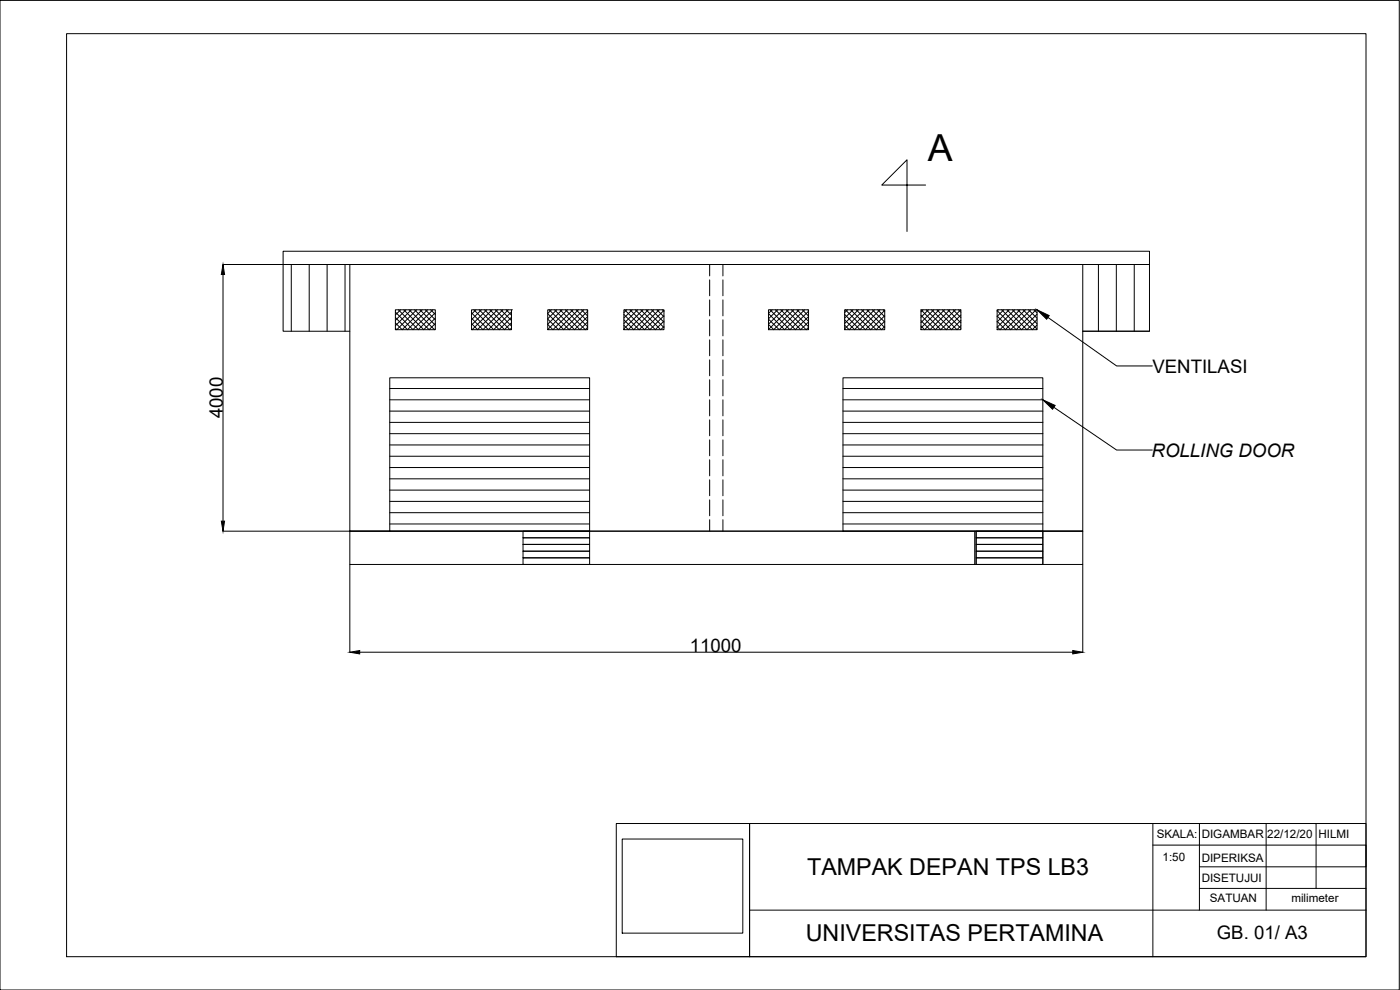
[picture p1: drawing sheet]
<svg xmlns="http://www.w3.org/2000/svg" width="420mm" height="297mm" viewBox="0 0 420 297" stroke-linecap="round" stroke-linejoin="round" font-family="sans-serif">
<!-- layer: 0 -->
<g fill="none" stroke="#000" stroke-width=".3">
<path d="M0 .1h419.9v296.9h-419.9zM20 10.1h390v276.9h-390zM277.8 55.5h-13.2l7.6-7.6v21.6M66.9 79.4h38M85 75.4h260v4h-260zM87.4 79.4v20M92.8 79.4v20M98.2 79.4v20M103.5 79.4v20M105 79.4h220v80h-220zM213 79.4v3.4M217 79.4v3.4"/>
<path d="M329.6 79.4v20M335 79.4v20M340.4 79.4v20M66.9 82.4v74M105 99.4h-20v-20h260v20h-20h20M118.7 92.9h11.9v6h-11.9zM119.5 92.9l6.1 6M120.2 92.9l-1.5 1.6M121.2 92.9l6 6 3.4-3.5M121.8 92.9l-3.1 3.2M122.8 92.9l6 6 1.8-1.8M123.4 92.9l-4.7 4.8"/>
<path d="M124.4 92.9l6 6 .2-.2M125.1 92.9l-6 6-.4-.4M126 92.9l4.6 4.7M126.7 92.9l-6 6-2-2M127.6 92.9l3 3.1M128.3 92.9l-6 6-3.6-3.6M129.2 92.9l1.4 1.4M129.9 92.9l-6 6-5.2-5.3M130.6 93.8l-5.1 5.1M141.5 92.9h12v6h-12zM141.5 98.7l.2 .2M142.2 92.9l6 6 5.3-5.3"/>
<path d="M142.8 92.9l-1.3 1.4M143.8 92.9l6 6M144.5 92.9l-3 3M145.4 92.9l6 6 2.1-2.1M146.1 92.9l-4.6 4.6M147 92.9l6 6M147.7 92.9l-6 6M148.6 92.9l4.9 4.9M149.3 92.9l-6 6-1.8-1.8M150.3 92.9l3.2 3.3M150.9 92.9l-6 6-3.4-3.4M151.9 92.9l1.6 1.7"/>
<path d="M152.5 92.9l-5.9 6-5.1-5M153.5 92.9h.1M153.5 95.2l-3.7 3.7M153.5 98.5l-.5 .4M164.4 92.9h12v6h-12zM164.4 95.7l3.2 3.2M164.8 92.9l6 6M165.5 92.9l-1.1 1.2M166.4 92.9l6 6 4-3.9M167.1 92.9l-2.7 2.8M168.1 92.9l5.9 6 2.4-2.3M168.7 92.9l-4.3 4.4"/>
<path d="M169.7 92.9l5.9 6 .8-.7M170.3 92.9l-5.9 6M171.3 92.9l5.1 5.1M172 92.9l-6.1 6-1.5-1.5M172.9 92.9l3.5 3.5M173.6 92.9l-6 6M174.5 92.9l1.9 1.9M175.2 92.9l-6 6-4.8-4.8M176.1 92.9l.3 .3M176.4 93.4l-5.6 5.5M187.2 92.9h12.1v6h-12.1zM187.2 97.6l1.4 1.3"/>
<path d="M187.5 92.9l5.9 6 5.9-5.8M188.1 92.9l-.9 .9M189.1 92.9l6 6M189.7 92.9l-2.5 2.5M190.7 92.9l5.9 6 2.7-2.6M191.3 92.9l-4.1 4.2M192.3 92.9l6 6 1-.9M193 92.9l-5.8 5.8M193.9 92.9l5.4 5.4M194.6 92.9l-6 6M195.5 92.9l3.8 3.8M196.2 92.9l-6 6-3-2.9"/>
<path d="M197.1 92.9l2.2 2.1M197.8 92.9l-6 6-4.6-4.6M198.8 92.9l.5 .5M199.3 94.7l-4.3 4.2M213 84v4.8M213 90v4.8M213 96v4.8M217 84v4.8M217 90v4.8M217 96v4.8M230.6 92.9h12.1v6h-12.1zM231.1 92.9l6 6 5.6-5.5"/>
<path d="M231.7 92.9l-1.1 1.2 4.9 4.8 6-6M232.7 92.9l6 6M233.4 92.9l-2.8 2.8M234.3 92.9l6 6 2.4-2.3M235 92.9l-4.4 4.4M235.9 92.9l6 6 .8-.7M236.6 92.9l-6 6M237.5 92.9l5.2 5.1M238.2 92.9l-6 6-1.6-1.5M239.2 92.9l3.5 3.5M239.8 92.9l-6 6-3.2-3.2M240.8 92.9l1.9 1.9"/>
<path d="M242.4 92.9l.3 .3M242.7 95l-4 3.9M253.5 92.9h12v6h-12zM253.5 96l3 2.9M253.7 92.9l6 6 5.8-5.8M254.4 92.9l-.9 .9M255.3 92.9l6 6 4.2-4.2M256 92.9l-2.5 2.5M257 92.9l5.9 6 2.6-2.5M257.6 92.9l-4.1 4.2M258.6 92.9l5.9 6 1-.9M259.2 92.9l-5.7 5.8"/>
<path d="M260.2 92.9l5.3 5.4M260.9 92.9l-6.1 6-1.3-1.3M261.8 92.9l3.7 3.7M262.5 92.9l-6 6M263.4 92.9l2.1 2.1M264.1 92.9l-6 6-4.6-4.6M265 92.9l.5 .5M276.4 92.9h12v6h-12zM276.4 92.9l5.9 6 6-6M277 92.9l-.6 .7M278 92.9l6 6M278.6 92.9l-2.2 2.3"/>
<path d="M279.6 92.9l5.9 6 2.9-2.8M280.2 92.9l-3.8 3.9M281.2 92.9l6 6 1.2-1.2M281.9 92.9l-5.5 5.5M282.8 92.9l5.6 5.6M283.5 92.9l-6 6-1.1-1.1M284.4 92.9l4 4M285.1 92.9l-6 6-2.7-2.7M286 92.9l2.4 2.4M286.7 92.9l-6 6-4.3-4.3M287.7 92.9l.7 .8M288.4 94.5l-4.5 4.4"/>
<path d="M299.3 92.9h11.9v6h-11.9zM299.3 96.4l2.5 2.5M299.6 92.9l-.3 .4M300.6 92.9l6 6 4.6-4.6M301.2 92.9l-1.9 2M302.2 92.9l6 6 3-3M302.9 92.9l-3.6 3.7M303.8 92.9l6 6M304.5 92.9l-5.2 5.3M305.4 92.9l5.8 5.8M306.1 92.9l-6 6-.8-.8M307 92.9l4.2 4.2"/>
<path d="M307.7 92.9l-6 6M308.7 92.9l2.5 2.6M309.3 92.9l-6 6-4-4.1M310.3 92.9l.9 1M310.9 92.9l-5.9 6-5.7-5.7M311.2 97.5l-1.4 1.4M314.5 95.2l20.6 14.6h10.7M117 113.4h60v46h-60zM117 116.6h60M117 120h60M213 102v4.8M213 108v4.8"/>
<path d="M213 113.9v4.9M213 120v4.8M217 102v4.8M217 108v4.8M217 113.9v4.9M217 120v4.8M253 113.4h60v46h-60zM253 116.6h60M253 120h60M117 123.3h60M117 126.7h60M117 130.1h60"/>
<path d="M117 133.5h60M117 136.9h60M213 126v4.8M213 132v4.8M213 138v4.8M217 126v4.8M217 132v4.8M217 138v4.8M253 123.3h60M253 126.7h60M253 130.1h60M253 133.5h60"/>
<path d="M253 136.9h60M316.3 122.2l18.8 12.8h10.7M66.9 159.4h50.1M105 159.4h220v10h-220zM117 140.3h60M117 143.7h60M117 147.1h60M117 150.4h60M117 153.8h60M117 157.2h60M157 159.4h20v2h-20zM213 144v4.7"/>
<path d="M213 150v4.8M213 155.9v3.5M217 144v4.7M217 150v4.8M217 155.9v3.5M253 140.3h60M253 143.7h60M253 147.1h60M253 150.4h60M253 153.8h60M253 157.2h60M292.5 159.4v10"/>
<path d="M292.9 159.4h20.1v2h-20.1zM292.9 159.4v10M325 159.4h-12v10M105 169.4v26.3M157 167.4h20v2h-20zM157 165.4h20v2h-20zM157 163.4h20v2h-20zM157 161.4h20v2h-20zM292.9 167.4h20.1v2h-20.1zM292.9 165.4h20.1v2h-20.1zM292.9 163.4h20.1v2h-20.1zM292.9 161.4h20.1v2h-20.1z"/>
<path d="M325 169.4v26.3M107.9 195.7h214M185 247.1h40v39.9h-40zM186.7 251.7h36.2v28.3h-36.2zM225 247.1h185v39.9h-185zM346 253.6h64v6.5h-50M346 247.1v39.9M360 247.1v26M380 247.1v26M395 247.1v19.5M225 273.1h185M360 266.6h50"/>
</g>
<path d="M66.9 79.4l.5 3h-1zM311.2 92.9l3.7 1.8-.8 1.1zM313 120l3.7 1.7-.8 1.1zM66.4 156.4h1l-.5 3zM105 195.7l2.9-.5v1zM321.9 195.2l3.1 .5-3.1 .5z" fill="#000" stroke="#000" stroke-width=".3"/>
<text font-size="11.2" x="278.5" y="48.4">A</text>
<g font-size="7">
<text x="242.2" y="262.5">TAMPAK DEPAN TPS LB3</text>
<text x="241.9" y="282.3">UNIVERSITAS PERTAMINA</text>
</g>
<g font-size="5.6">
<text x="345.9" y="111.8">VENTILASI</text>
<text x="66.8" y="125.5" transform="rotate(-90 66.8 125.5)">4000</text>
<text x="345.6" y="137.1">ROLLING DOOR</text>
<text x="207" y="195.6">11000</text>
<text x="365.2" y="281.8">GB. 01/ A3</text>
</g>
<g font-size="3.5">
<text x="347.1" y="251.5">SKALA:</text>
<text x="360.6" y="251.5">DIGAMBAR</text>
<text x="380.3" y="251.5">22/12/20</text>
<text x="395.7" y="251.5">HILMI</text>
<text x="348.9" y="258.3">1:50</text>
<text x="360.6" y="258.6">DIPERIKSA</text>
<text x="360.6" y="264.6">DISETUJUI</text>
<text x="363.1" y="270.7">SATUAN</text>
<text x="387.6" y="270.7">milimeter</text>
</g>
</svg>
